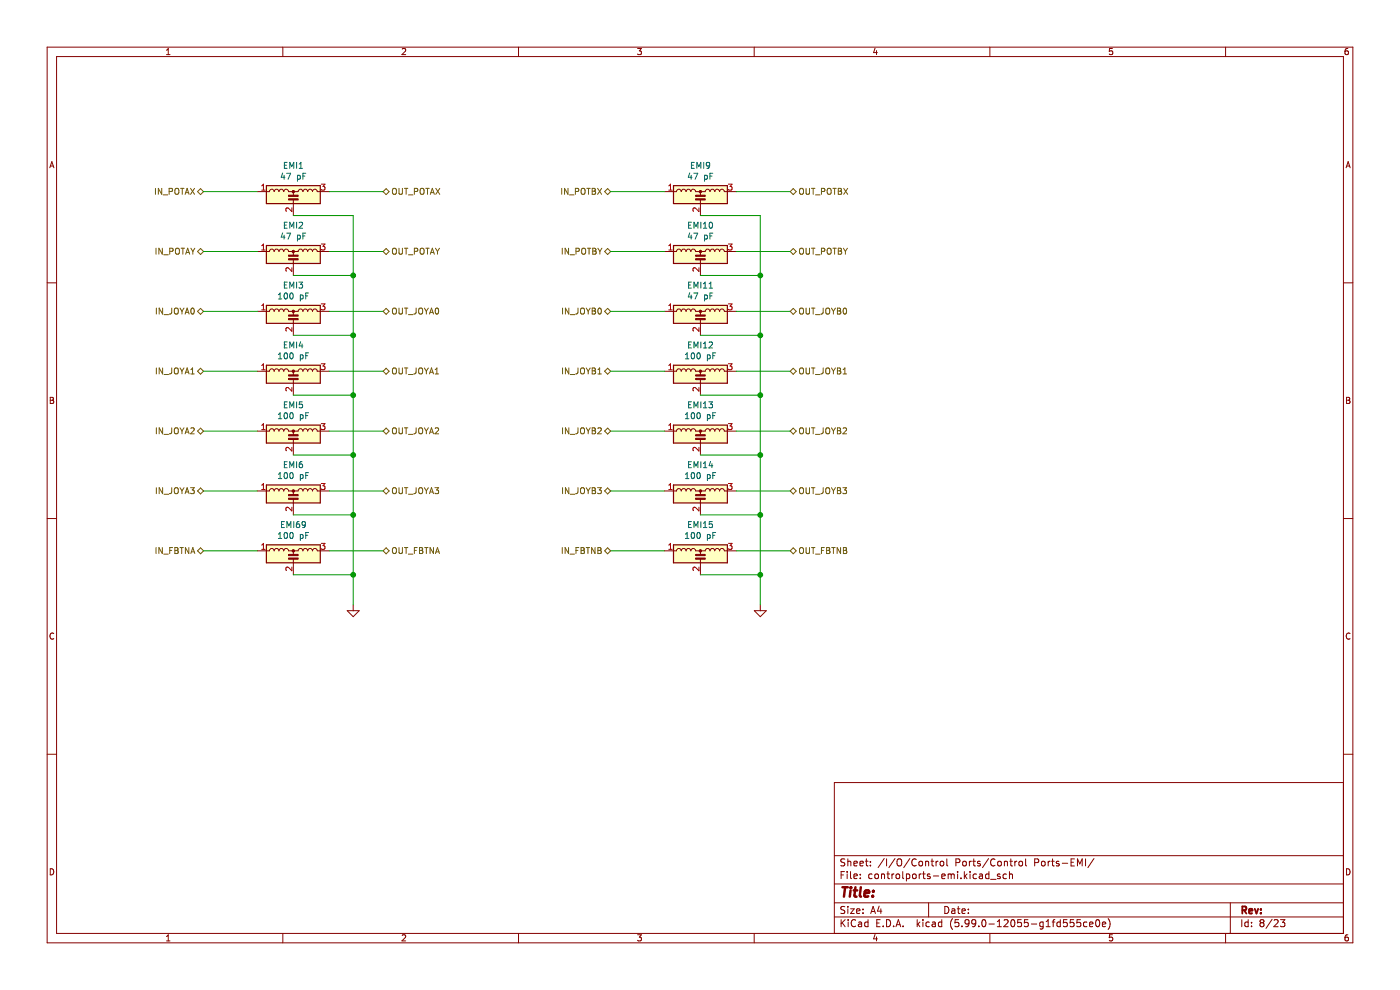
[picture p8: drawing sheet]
EESchema Schematic File Version 4
EELAYER 30 0
EELAYER END
$Descr A4 11693 8268
encoding utf-8
Sheet 8 23
Title "Open128"
Date ""
Rev ""
Comp ""
Comment1 "Licensed under CC BY-SA 4.0"
Comment2 "Open Source clone of the Commodore 128"
Comment3 "https://github.com/jgrip/open128/"
Comment4 ""
$EndDescr
$Comp
L Device:EMI_Filter_LCL EMI1
U 1 1
P 2450 1700
F 0 "EMI1" H 2450 2017 50  0000 C CNN
F 1 "47 pF" H 2450 1926 50  0000 C CNN
F 2 "Open128:EMI-Filter" V 2450 1700 50  0001 C CNN
F 3 "http://www.murata.com/~/media/webrenewal/support/library/catalog/products/emc/emifil/c31e.ashx?la=en-gb" V 2450 1700 50  0001 C CNN
F 4 "652-EMI470T-RC" H 2450 1700 50  0001 C CNN "Mouser Part"
	1    2450 1700
	1    0    0    -1  
$EndComp
$Comp
L Device:EMI_Filter_LCL EMI2
U 1 1
P 2450 2200
F 0 "EMI2" H 2450 2517 50  0000 C CNN
F 1 "47 pF" H 2450 2426 50  0000 C CNN
F 2 "Open128:EMI-Filter" V 2450 2200 50  0001 C CNN
F 3 "http://www.murata.com/~/media/webrenewal/support/library/catalog/products/emc/emifil/c31e.ashx?la=en-gb" V 2450 2200 50  0001 C CNN
F 4 "652-EMI470T-RC" H 2450 2200 50  0001 C CNN "Mouser Part"
	1    2450 2200
	1    0    0    -1  
$EndComp
$Comp
L Device:EMI_Filter_LCL EMI3
U 1 1
P 2450 2700
F 0 "EMI3" H 2450 3017 50  0000 C CNN
F 1 "100 pF" H 2450 2926 50  0000 C CNN
F 2 "Open128:EMI-Filter" V 2450 2700 50  0001 C CNN
F 3 "http://www.murata.com/~/media/webrenewal/support/library/catalog/products/emc/emifil/c31e.ashx?la=en-gb" V 2450 2700 50  0001 C CNN
F 4 "81-DSS1NB32A101Q91A" H 2450 2700 50  0001 C CNN "Mouser Part"
	1    2450 2700
	1    0    0    -1  
$EndComp
$Comp
L Device:EMI_Filter_LCL EMI4
U 1 1
P 2450 3200
F 0 "EMI4" H 2450 3517 50  0000 C CNN
F 1 "100 pF" H 2450 3426 50  0000 C CNN
F 2 "Open128:EMI-Filter" V 2450 3200 50  0001 C CNN
F 3 "http://www.murata.com/~/media/webrenewal/support/library/catalog/products/emc/emifil/c31e.ashx?la=en-gb" V 2450 3200 50  0001 C CNN
F 4 "81-DSS1NB32A101Q91A" H 2450 3200 50  0001 C CNN "Mouser Part"
	1    2450 3200
	1    0    0    -1  
$EndComp
$Comp
L Device:EMI_Filter_LCL EMI5
U 1 1
P 2450 3700
F 0 "EMI5" H 2450 4017 50  0000 C CNN
F 1 "100 pF" H 2450 3926 50  0000 C CNN
F 2 "Open128:EMI-Filter" V 2450 3700 50  0001 C CNN
F 3 "http://www.murata.com/~/media/webrenewal/support/library/catalog/products/emc/emifil/c31e.ashx?la=en-gb" V 2450 3700 50  0001 C CNN
F 4 "81-DSS1NB32A101Q91A" H 2450 3700 50  0001 C CNN "Mouser Part"
	1    2450 3700
	1    0    0    -1  
$EndComp
$Comp
L Device:EMI_Filter_LCL EMI6
U 1 1
P 2450 4200
F 0 "EMI6" H 2450 4517 50  0000 C CNN
F 1 "100 pF" H 2450 4426 50  0000 C CNN
F 2 "Open128:EMI-Filter" V 2450 4200 50  0001 C CNN
F 3 "http://www.murata.com/~/media/webrenewal/support/library/catalog/products/emc/emifil/c31e.ashx?la=en-gb" V 2450 4200 50  0001 C CNN
F 4 "81-DSS1NB32A101Q91A" H 2450 4200 50  0001 C CNN "Mouser Part"
	1    2450 4200
	1    0    0    -1  
$EndComp
$Comp
L Device:EMI_Filter_LCL EMI69
U 1 1
P 2450 4700
F 0 "EMI69" H 2450 5017 50  0000 C CNN
F 1 "100 pF" H 2450 4926 50  0000 C CNN
F 2 "Open128:EMI-Filter" V 2450 4700 50  0001 C CNN
F 3 "http://www.murata.com/~/media/webrenewal/support/library/catalog/products/emc/emifil/c31e.ashx?la=en-gb" V 2450 4700 50  0001 C CNN
F 4 "81-DSS1NB32A101Q91A" H 2450 4700 50  0001 C CNN "Mouser Part"
	1    2450 4700
	1    0    0    -1  
$EndComp
Text HLabel 1700 1600 0    50   BiDi ~ 0
IN_POTAX
Text HLabel 1700 2100 0    50   BiDi ~ 0
IN_POTAY
Text HLabel 1700 2600 0    50   BiDi ~ 0
IN_JOYA0
Text HLabel 1700 3100 0    50   BiDi ~ 0
IN_JOYA1
Text HLabel 1700 3600 0    50   BiDi ~ 0
IN_JOYA2
Text HLabel 1700 4100 0    50   BiDi ~ 0
IN_JOYA3
Text HLabel 1700 4600 0    50   BiDi ~ 0
IN_FBTNA
Wire Wire Line
	1700 1600 2150 1600
Wire Wire Line
	1700 2100 2150 2100
Wire Wire Line
	1700 2600 2150 2600
Wire Wire Line
	1700 3100 2150 3100
Wire Wire Line
	1700 3600 2150 3600
Wire Wire Line
	1700 4100 2150 4100
Wire Wire Line
	1700 4600 2150 4600
Text HLabel 3200 1600 2    50   BiDi ~ 0
OUT_POTAX
Text HLabel 3200 2100 2    50   BiDi ~ 0
OUT_POTAY
Text HLabel 3200 2600 2    50   BiDi ~ 0
OUT_JOYA0
Text HLabel 3200 3100 2    50   BiDi ~ 0
OUT_JOYA1
Text HLabel 3200 3600 2    50   BiDi ~ 0
OUT_JOYA2
Text HLabel 3200 4100 2    50   BiDi ~ 0
OUT_JOYA3
Text HLabel 3200 4600 2    50   BiDi ~ 0
OUT_FBTNA
Wire Wire Line
	3200 1600 2750 1600
Wire Wire Line
	3200 2100 2750 2100
Wire Wire Line
	3200 2600 2750 2600
Wire Wire Line
	3200 3100 2750 3100
Wire Wire Line
	3200 3600 2750 3600
Wire Wire Line
	3200 4100 2750 4100
Wire Wire Line
	3200 4600 2750 4600
$Comp
L power:GND #PWR0159
U 1 1
P 2950 5050
F 0 "#PWR0159" H 2950 4800 50  0001 C CNN
F 1 "GND" H 2955 4877 50  0001 C CNN
F 2 "" H 2950 5050 50  0001 C CNN
F 3 "" H 2950 5050 50  0001 C CNN
	1    2950 5050
	1    0    0    -1  
$EndComp
Wire Wire Line
	2950 5050 2950 4800
Wire Wire Line
	2950 4800 2450 4800
Wire Wire Line
	2450 4300 2950 4300
Connection ~ 2950 4800
Wire Wire Line
	2450 1800 2950 1800
Wire Wire Line
	2950 1800 2950 2300
Connection ~ 2950 4300
Wire Wire Line
	2450 2300 2950 2300
Connection ~ 2950 2300
Wire Wire Line
	2950 2300 2950 2800
Wire Wire Line
	2450 2800 2950 2800
Wire Wire Line
	2950 2800 2950 3300
Wire Wire Line
	2450 3300 2950 3300
Connection ~ 2950 3300
Wire Wire Line
	2950 3300 2950 3800
Wire Wire Line
	2450 3800 2950 3800
Connection ~ 2950 3800
Connection ~ 2950 2800
Wire Wire Line
	2950 4300 2950 4800
Wire Wire Line
	2950 3800 2950 4300
$Comp
L Device:EMI_Filter_LCL EMI9
U 1 1
P 5850 1700
F 0 "EMI9" H 5850 2017 50  0000 C CNN
F 1 "47 pF" H 5850 1926 50  0000 C CNN
F 2 "Open128:EMI-Filter" V 5850 1700 50  0001 C CNN
F 3 "http://www.murata.com/~/media/webrenewal/support/library/catalog/products/emc/emifil/c31e.ashx?la=en-gb" V 5850 1700 50  0001 C CNN
F 4 "652-EMI470T-RC" H 5850 1700 50  0001 C CNN "Mouser Part"
	1    5850 1700
	1    0    0    -1  
$EndComp
$Comp
L Device:EMI_Filter_LCL EMI10
U 1 1
P 5850 2200
F 0 "EMI10" H 5850 2517 50  0000 C CNN
F 1 "47 pF" H 5850 2426 50  0000 C CNN
F 2 "Open128:EMI-Filter" V 5850 2200 50  0001 C CNN
F 3 "http://www.murata.com/~/media/webrenewal/support/library/catalog/products/emc/emifil/c31e.ashx?la=en-gb" V 5850 2200 50  0001 C CNN
F 4 "652-EMI470T-RC" H 5850 2200 50  0001 C CNN "Mouser Part"
	1    5850 2200
	1    0    0    -1  
$EndComp
$Comp
L Device:EMI_Filter_LCL EMI11
U 1 1
P 5850 2700
F 0 "EMI11" H 5850 3017 50  0000 C CNN
F 1 "47 pF" H 5850 2926 50  0000 C CNN
F 2 "Open128:EMI-Filter" V 5850 2700 50  0001 C CNN
F 3 "http://www.murata.com/~/media/webrenewal/support/library/catalog/products/emc/emifil/c31e.ashx?la=en-gb" V 5850 2700 50  0001 C CNN
F 4 "652-EMI470T-RC" H 5850 2700 50  0001 C CNN "Mouser Part"
	1    5850 2700
	1    0    0    -1  
$EndComp
$Comp
L Device:EMI_Filter_LCL EMI12
U 1 1
P 5850 3200
F 0 "EMI12" H 5850 3517 50  0000 C CNN
F 1 "100 pF" H 5850 3426 50  0000 C CNN
F 2 "Open128:EMI-Filter" V 5850 3200 50  0001 C CNN
F 3 "http://www.murata.com/~/media/webrenewal/support/library/catalog/products/emc/emifil/c31e.ashx?la=en-gb" V 5850 3200 50  0001 C CNN
F 4 "81-DSS1NB32A101Q91A" H 5850 3200 50  0001 C CNN "Mouser Part"
	1    5850 3200
	1    0    0    -1  
$EndComp
$Comp
L Device:EMI_Filter_LCL EMI13
U 1 1
P 5850 3700
F 0 "EMI13" H 5850 4017 50  0000 C CNN
F 1 "100 pF" H 5850 3926 50  0000 C CNN
F 2 "Open128:EMI-Filter" V 5850 3700 50  0001 C CNN
F 3 "http://www.murata.com/~/media/webrenewal/support/library/catalog/products/emc/emifil/c31e.ashx?la=en-gb" V 5850 3700 50  0001 C CNN
F 4 "81-DSS1NB32A101Q91A" H 5850 3700 50  0001 C CNN "Mouser Part"
	1    5850 3700
	1    0    0    -1  
$EndComp
$Comp
L Device:EMI_Filter_LCL EMI14
U 1 1
P 5850 4200
F 0 "EMI14" H 5850 4517 50  0000 C CNN
F 1 "100 pF" H 5850 4426 50  0000 C CNN
F 2 "Open128:EMI-Filter" V 5850 4200 50  0001 C CNN
F 3 "http://www.murata.com/~/media/webrenewal/support/library/catalog/products/emc/emifil/c31e.ashx?la=en-gb" V 5850 4200 50  0001 C CNN
F 4 "81-DSS1NB32A101Q91A" H 5850 4200 50  0001 C CNN "Mouser Part"
	1    5850 4200
	1    0    0    -1  
$EndComp
$Comp
L Device:EMI_Filter_LCL EMI15
U 1 1
P 5850 4700
F 0 "EMI15" H 5850 5017 50  0000 C CNN
F 1 "100 pF" H 5850 4926 50  0000 C CNN
F 2 "Open128:EMI-Filter" V 5850 4700 50  0001 C CNN
F 3 "http://www.murata.com/~/media/webrenewal/support/library/catalog/products/emc/emifil/c31e.ashx?la=en-gb" V 5850 4700 50  0001 C CNN
F 4 "81-DSS1NB32A101Q91A" H 5850 4700 50  0001 C CNN "Mouser Part"
	1    5850 4700
	1    0    0    -1  
$EndComp
Text HLabel 5100 1600 0    50   BiDi ~ 0
IN_POTBX
Text HLabel 5100 2100 0    50   BiDi ~ 0
IN_POTBY
Text HLabel 5100 2600 0    50   BiDi ~ 0
IN_JOYB0
Text HLabel 5100 3100 0    50   BiDi ~ 0
IN_JOYB1
Text HLabel 5100 3600 0    50   BiDi ~ 0
IN_JOYB2
Text HLabel 5100 4100 0    50   BiDi ~ 0
IN_JOYB3
Text HLabel 5100 4600 0    50   BiDi ~ 0
IN_FBTNB
Wire Wire Line
	5100 1600 5550 1600
Wire Wire Line
	5100 2100 5550 2100
Wire Wire Line
	5100 2600 5550 2600
Wire Wire Line
	5100 3100 5550 3100
Wire Wire Line
	5100 3600 5550 3600
Wire Wire Line
	5100 4100 5550 4100
Wire Wire Line
	5100 4600 5550 4600
Text HLabel 6600 1600 2    50   BiDi ~ 0
OUT_POTBX
Text HLabel 6600 2100 2    50   BiDi ~ 0
OUT_POTBY
Text HLabel 6600 2600 2    50   BiDi ~ 0
OUT_JOYB0
Text HLabel 6600 3100 2    50   BiDi ~ 0
OUT_JOYB1
Text HLabel 6600 3600 2    50   BiDi ~ 0
OUT_JOYB2
Text HLabel 6600 4100 2    50   BiDi ~ 0
OUT_JOYB3
Text HLabel 6600 4600 2    50   BiDi ~ 0
OUT_FBTNB
Wire Wire Line
	6600 1600 6150 1600
Wire Wire Line
	6600 2100 6150 2100
Wire Wire Line
	6600 2600 6150 2600
Wire Wire Line
	6600 3100 6150 3100
Wire Wire Line
	6600 3600 6150 3600
Wire Wire Line
	6600 4100 6150 4100
Wire Wire Line
	6600 4600 6150 4600
$Comp
L power:GND #PWR0160
U 1 1
P 6350 5050
F 0 "#PWR0160" H 6350 4800 50  0001 C CNN
F 1 "GND" H 6355 4877 50  0001 C CNN
F 2 "" H 6350 5050 50  0001 C CNN
F 3 "" H 6350 5050 50  0001 C CNN
	1    6350 5050
	1    0    0    -1  
$EndComp
Wire Wire Line
	6350 5050 6350 4800
Wire Wire Line
	6350 4800 5850 4800
Wire Wire Line
	5850 4300 6350 4300
Connection ~ 6350 4800
Wire Wire Line
	5850 1800 6350 1800
Wire Wire Line
	6350 1800 6350 2300
Connection ~ 6350 4300
Wire Wire Line
	5850 2300 6350 2300
Connection ~ 6350 2300
Wire Wire Line
	6350 2300 6350 2800
Wire Wire Line
	5850 2800 6350 2800
Wire Wire Line
	6350 2800 6350 3300
Wire Wire Line
	5850 3300 6350 3300
Connection ~ 6350 3300
Wire Wire Line
	6350 3300 6350 3800
Wire Wire Line
	5850 3800 6350 3800
Connection ~ 6350 3800
Connection ~ 6350 2800
Wire Wire Line
	6350 4300 6350 4800
Wire Wire Line
	6350 3800 6350 4300
$EndSCHEMATC
